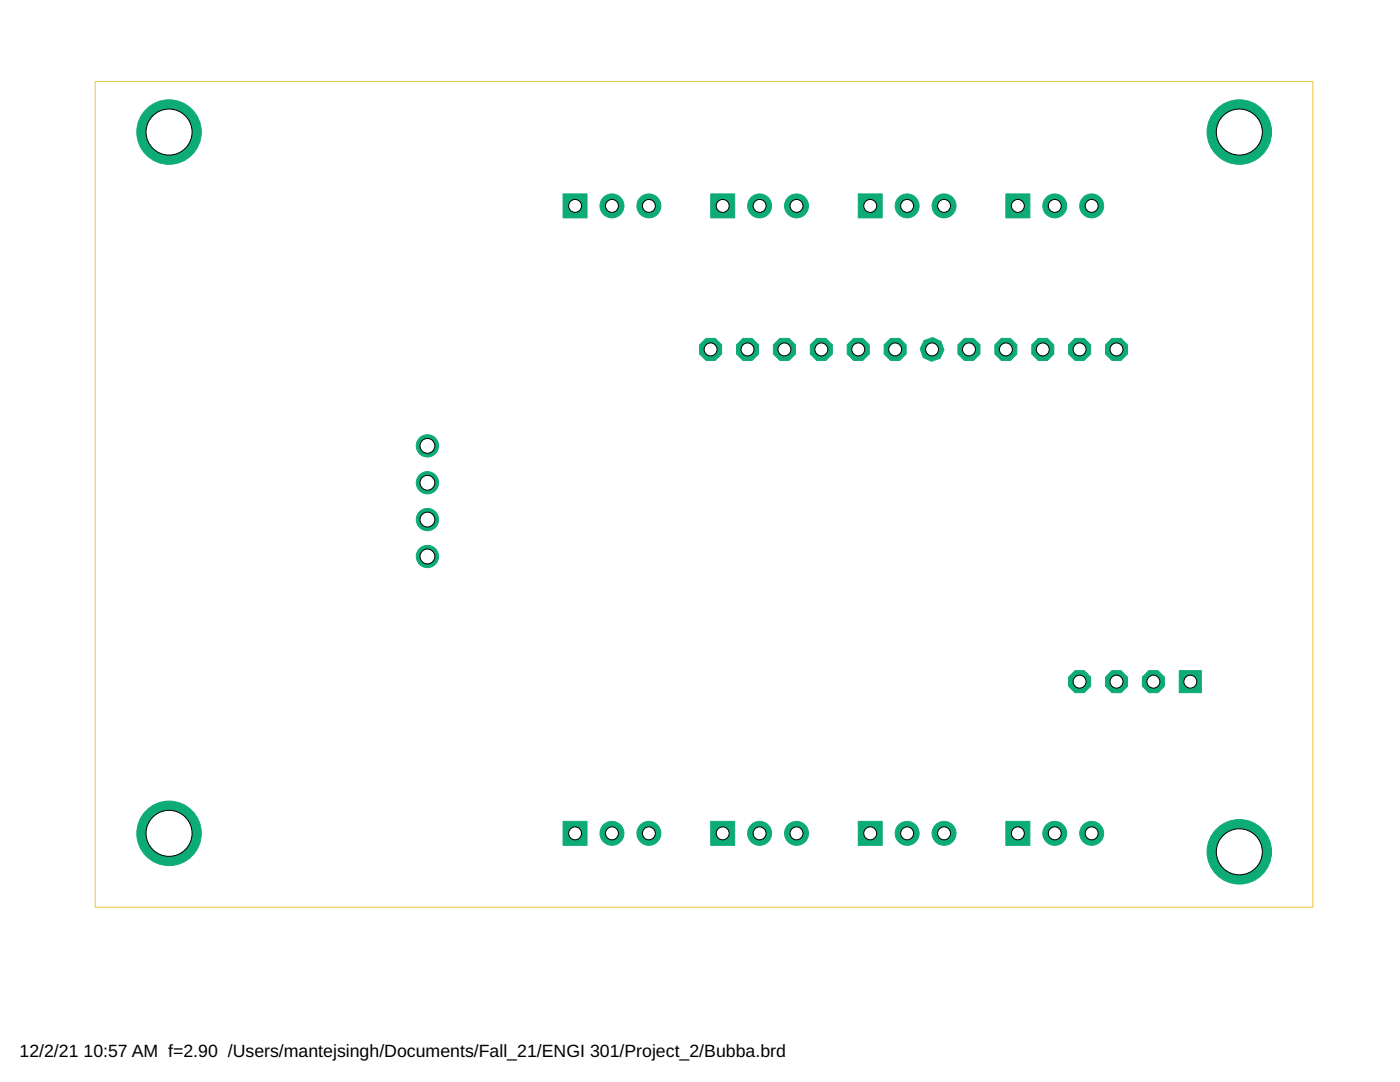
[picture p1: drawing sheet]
<svg xmlns="http://www.w3.org/2000/svg" width="279mm" height="216mm" viewBox="0 0 279 216" stroke-linecap="round" stroke-linejoin="round" font-family="sans-serif">
<circle cx="85.3" cy="96.3" r="2.22" fill="#0dab76" stroke="#0dab76" stroke-width=".2"/>
<circle cx="85.3" cy="96.3" r="1.48" fill="#fff" stroke="#000" stroke-width=".2"/>
<circle cx="85.3" cy="103.7" r="2.22" fill="#0dab76" stroke="#0dab76" stroke-width=".2"/>
<circle cx="85.3" cy="103.7" r="1.48" fill="#fff" stroke="#000" stroke-width=".2"/>
<circle cx="85.3" cy="111" r="2.22" fill="#0dab76" stroke="#0dab76" stroke-width=".2"/>
<circle cx="85.3" cy="111" r="1.48" fill="#fff" stroke="#000" stroke-width=".2"/>
<circle cx="85.3" cy="89" r="2.22" fill="#0dab76" stroke="#0dab76" stroke-width=".2"/>
<circle cx="85.3" cy="89" r="1.48" fill="#fff" stroke="#000" stroke-width=".2"/>
<path d="M200.7 38.7h4.8v4.8h-4.8z" fill="#0dab76" stroke="#0dab76" stroke-width=".2"/>
<circle cx="203.1" cy="41.1" r="1.29" fill="#fff" stroke="#000" stroke-width=".2"/>
<circle cx="210.5" cy="41.1" r="2.39" fill="#0dab76" stroke="#0dab76" stroke-width=".2"/>
<circle cx="210.5" cy="41.1" r="1.29" fill="#fff" stroke="#000" stroke-width=".2"/>
<circle cx="217.9" cy="41.1" r="2.39" fill="#0dab76" stroke="#0dab76" stroke-width=".2"/>
<circle cx="217.9" cy="41.1" r="1.29" fill="#fff" stroke="#000" stroke-width=".2"/>
<path d="M171.3 38.7h4.8v4.8h-4.8z" fill="#0dab76" stroke="#0dab76" stroke-width=".2"/>
<circle cx="173.7" cy="41.1" r="1.29" fill="#fff" stroke="#000" stroke-width=".2"/>
<circle cx="181" cy="41.1" r="2.39" fill="#0dab76" stroke="#0dab76" stroke-width=".2"/>
<circle cx="181" cy="41.1" r="1.29" fill="#fff" stroke="#000" stroke-width=".2"/>
<circle cx="188.4" cy="41.1" r="2.39" fill="#0dab76" stroke="#0dab76" stroke-width=".2"/>
<circle cx="188.4" cy="41.1" r="1.29" fill="#fff" stroke="#000" stroke-width=".2"/>
<path d="M141.8 38.7h4.8v4.8h-4.8z" fill="#0dab76" stroke="#0dab76" stroke-width=".2"/>
<circle cx="144.2" cy="41.1" r="1.29" fill="#fff" stroke="#000" stroke-width=".2"/>
<circle cx="151.6" cy="41.1" r="2.39" fill="#0dab76" stroke="#0dab76" stroke-width=".2"/>
<circle cx="151.6" cy="41.1" r="1.29" fill="#fff" stroke="#000" stroke-width=".2"/>
<circle cx="159" cy="41.1" r="2.39" fill="#0dab76" stroke="#0dab76" stroke-width=".2"/>
<circle cx="159" cy="41.1" r="1.29" fill="#fff" stroke="#000" stroke-width=".2"/>
<path d="M112.4 38.7h4.8v4.8h-4.8z" fill="#0dab76" stroke="#0dab76" stroke-width=".2"/>
<circle cx="114.8" cy="41.1" r="1.29" fill="#fff" stroke="#000" stroke-width=".2"/>
<circle cx="122.1" cy="41.1" r="2.39" fill="#0dab76" stroke="#0dab76" stroke-width=".2"/>
<circle cx="122.1" cy="41.1" r="1.29" fill="#fff" stroke="#000" stroke-width=".2"/>
<circle cx="129.5" cy="41.1" r="2.39" fill="#0dab76" stroke="#0dab76" stroke-width=".2"/>
<circle cx="129.5" cy="41.1" r="1.29" fill="#fff" stroke="#000" stroke-width=".2"/>
<circle cx="222.8" cy="69.7" r="2.38" fill="#0dab76" stroke="#0dab76" stroke-width=".2"/>
<circle cx="222.8" cy="69.7" r="1.29" fill="#fff" stroke="#000" stroke-width=".2"/>
<circle cx="215.5" cy="69.7" r="2.38" fill="#0dab76" stroke="#0dab76" stroke-width=".2"/>
<circle cx="215.5" cy="69.7" r="1.29" fill="#fff" stroke="#000" stroke-width=".2"/>
<circle cx="208.1" cy="69.7" r="2.38" fill="#0dab76" stroke="#0dab76" stroke-width=".2"/>
<circle cx="208.1" cy="69.7" r="1.29" fill="#fff" stroke="#000" stroke-width=".2"/>
<circle cx="200.7" cy="69.7" r="2.38" fill="#0dab76" stroke="#0dab76" stroke-width=".2"/>
<circle cx="200.7" cy="69.7" r="1.29" fill="#fff" stroke="#000" stroke-width=".2"/>
<circle cx="141.8" cy="69.7" r="2.38" fill="#0dab76" stroke="#0dab76" stroke-width=".2"/>
<circle cx="141.8" cy="69.7" r="1.29" fill="#fff" stroke="#000" stroke-width=".2"/>
<circle cx="149.2" cy="69.7" r="2.38" fill="#0dab76" stroke="#0dab76" stroke-width=".2"/>
<circle cx="149.2" cy="69.7" r="1.29" fill="#fff" stroke="#000" stroke-width=".2"/>
<path d="M235.4 133.8h4.4v4.4h-4.4z" fill="#0dab76" stroke="#0dab76" stroke-width=".2"/>
<circle cx="237.6" cy="136" r="1.29" fill="#fff" stroke="#000" stroke-width=".2"/>
<circle cx="230.2" cy="136" r="2.38" fill="#0dab76" stroke="#0dab76" stroke-width=".2"/>
<circle cx="230.2" cy="136" r="1.29" fill="#fff" stroke="#000" stroke-width=".2"/>
<circle cx="163.9" cy="69.7" r="2.38" fill="#0dab76" stroke="#0dab76" stroke-width=".2"/>
<circle cx="163.9" cy="69.7" r="1.29" fill="#fff" stroke="#000" stroke-width=".2"/>
<circle cx="156.5" cy="69.7" r="2.38" fill="#0dab76" stroke="#0dab76" stroke-width=".2"/>
<circle cx="156.5" cy="69.7" r="1.29" fill="#fff" stroke="#000" stroke-width=".2"/>
<circle cx="178.6" cy="69.7" r="2.38" fill="#0dab76" stroke="#0dab76" stroke-width=".2"/>
<circle cx="178.6" cy="69.7" r="1.29" fill="#fff" stroke="#000" stroke-width=".2"/>
<circle cx="171.3" cy="69.7" r="2.38" fill="#0dab76" stroke="#0dab76" stroke-width=".2"/>
<circle cx="171.3" cy="69.7" r="1.29" fill="#fff" stroke="#000" stroke-width=".2"/>
<circle cx="222.8" cy="136" r="2.38" fill="#0dab76" stroke="#0dab76" stroke-width=".2"/>
<circle cx="222.8" cy="136" r="1.29" fill="#fff" stroke="#000" stroke-width=".2"/>
<circle cx="215.5" cy="136" r="2.38" fill="#0dab76" stroke="#0dab76" stroke-width=".2"/>
<circle cx="215.5" cy="136" r="1.29" fill="#fff" stroke="#000" stroke-width=".2"/>
<circle cx="193.4" cy="69.7" r="2.38" fill="#0dab76" stroke="#0dab76" stroke-width=".2"/>
<circle cx="193.4" cy="69.7" r="1.29" fill="#fff" stroke="#000" stroke-width=".2"/>
<circle cx="186" cy="69.7" r="2.38" fill="#0dab76" stroke="#0dab76" stroke-width=".2"/>
<circle cx="186" cy="69.7" r="1.29" fill="#fff" stroke="#000" stroke-width=".2"/>
<path d="M141.8 163.9h4.8v4.8h-4.8z" fill="#0dab76" stroke="#0dab76" stroke-width=".2"/>
<circle cx="144.2" cy="166.3" r="1.29" fill="#fff" stroke="#000" stroke-width=".2"/>
<circle cx="151.6" cy="166.3" r="2.39" fill="#0dab76" stroke="#0dab76" stroke-width=".2"/>
<circle cx="151.6" cy="166.3" r="1.29" fill="#fff" stroke="#000" stroke-width=".2"/>
<circle cx="159" cy="166.3" r="2.39" fill="#0dab76" stroke="#0dab76" stroke-width=".2"/>
<circle cx="159" cy="166.3" r="1.29" fill="#fff" stroke="#000" stroke-width=".2"/>
<path d="M112.4 163.9h4.8v4.8h-4.8z" fill="#0dab76" stroke="#0dab76" stroke-width=".2"/>
<circle cx="114.8" cy="166.3" r="1.29" fill="#fff" stroke="#000" stroke-width=".2"/>
<circle cx="122.1" cy="166.3" r="2.39" fill="#0dab76" stroke="#0dab76" stroke-width=".2"/>
<circle cx="122.1" cy="166.3" r="1.29" fill="#fff" stroke="#000" stroke-width=".2"/>
<circle cx="129.5" cy="166.3" r="2.39" fill="#0dab76" stroke="#0dab76" stroke-width=".2"/>
<circle cx="129.5" cy="166.3" r="1.29" fill="#fff" stroke="#000" stroke-width=".2"/>
<path d="M200.7 163.9h4.8v4.8h-4.8z" fill="#0dab76" stroke="#0dab76" stroke-width=".2"/>
<circle cx="203.1" cy="166.3" r="1.29" fill="#fff" stroke="#000" stroke-width=".2"/>
<circle cx="210.5" cy="166.3" r="2.39" fill="#0dab76" stroke="#0dab76" stroke-width=".2"/>
<circle cx="210.5" cy="166.3" r="1.29" fill="#fff" stroke="#000" stroke-width=".2"/>
<circle cx="217.9" cy="166.3" r="2.39" fill="#0dab76" stroke="#0dab76" stroke-width=".2"/>
<circle cx="217.9" cy="166.3" r="1.29" fill="#fff" stroke="#000" stroke-width=".2"/>
<path d="M171.3 163.9h4.8v4.8h-4.8z" fill="#0dab76" stroke="#0dab76" stroke-width=".2"/>
<circle cx="173.7" cy="166.3" r="1.29" fill="#fff" stroke="#000" stroke-width=".2"/>
<circle cx="181" cy="166.3" r="2.39" fill="#0dab76" stroke="#0dab76" stroke-width=".2"/>
<circle cx="181" cy="166.3" r="1.29" fill="#fff" stroke="#000" stroke-width=".2"/>
<circle cx="188.4" cy="166.3" r="2.39" fill="#0dab76" stroke="#0dab76" stroke-width=".2"/>
<circle cx="188.4" cy="166.3" r="1.29" fill="#fff" stroke="#000" stroke-width=".2"/>
<circle cx="33.7" cy="166.3" r="6.4" fill="#0dab76" stroke="#0dab76" stroke-width=".2"/>
<circle cx="33.7" cy="166.3" r="4.6" fill="#fff" stroke="#000" stroke-width=".2"/>
<circle cx="247.3" cy="170" r="6.4" fill="#0dab76" stroke="#0dab76" stroke-width=".2"/>
<circle cx="247.3" cy="170" r="4.6" fill="#fff" stroke="#000" stroke-width=".2"/>
<circle cx="247.3" cy="26.4" r="6.4" fill="#0dab76" stroke="#0dab76" stroke-width=".2"/>
<circle cx="247.3" cy="26.4" r="4.6" fill="#fff" stroke="#000" stroke-width=".2"/>
<circle cx="33.7" cy="26.4" r="6.4" fill="#0dab76" stroke="#0dab76" stroke-width=".2"/>
<circle cx="33.7" cy="26.4" r="4.6" fill="#fff" stroke="#000" stroke-width=".2"/>
<path d="M19 16.3h243v164.7h-243z" fill="none" stroke="#eec643" stroke-width=".2"/>
<g font-size="3.5">
<text x="3.9" y="211">12/2/21</text>
<text x="16.7" y="211">10:57 AM f=2.90 /Users/mantejsingh/Documents/Fall_21/ENGI 301/Project_2/Bubba.brd</text>
</g>
</svg>
